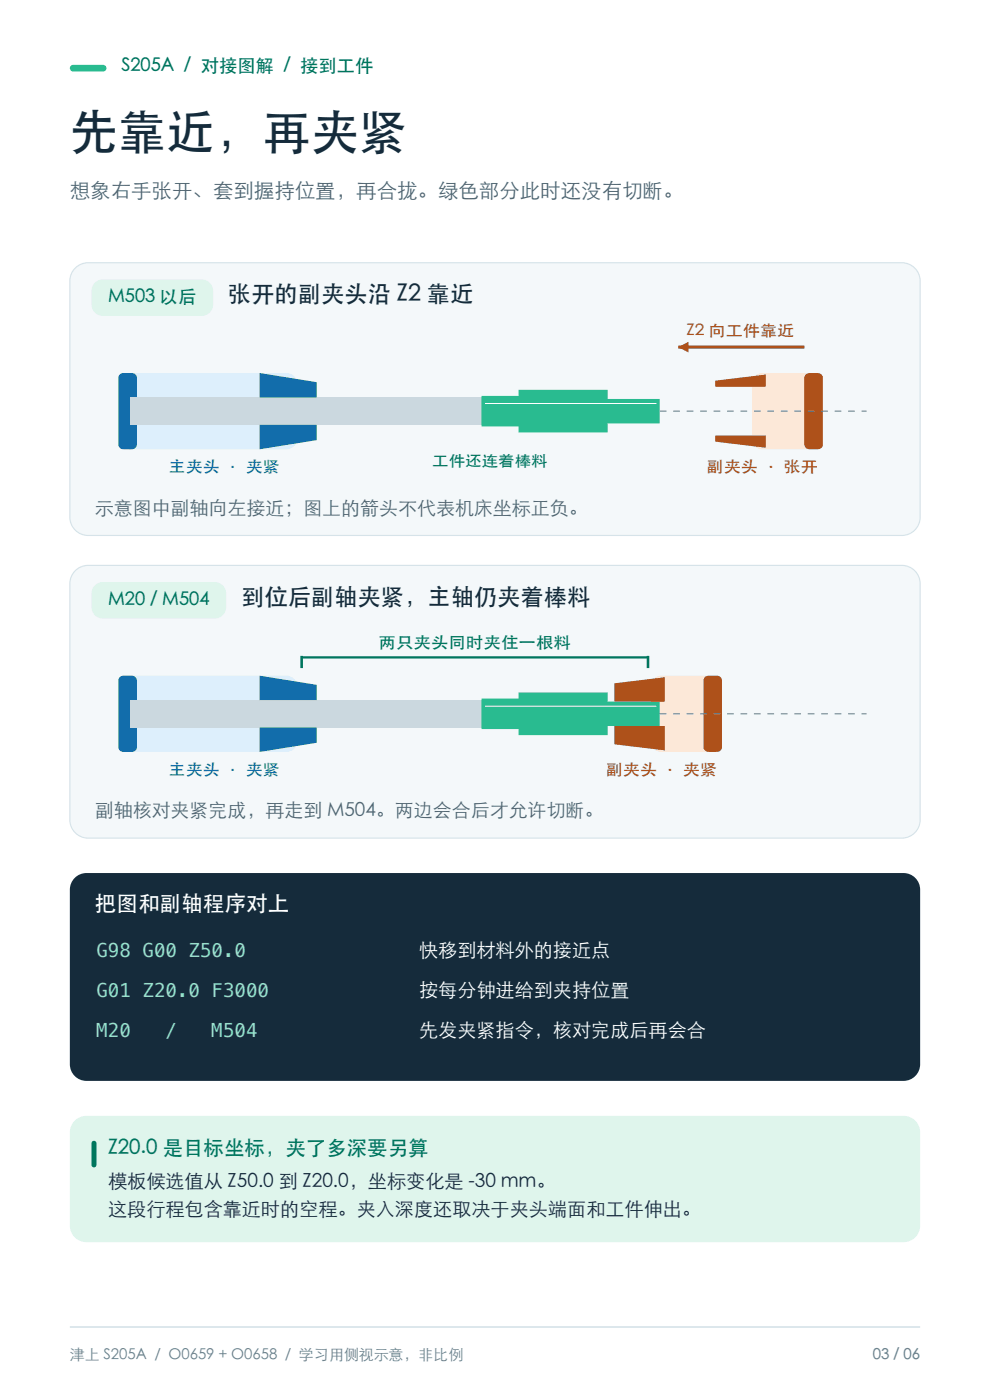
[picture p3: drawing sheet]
<svg xmlns="http://www.w3.org/2000/svg" width="210mm" height="297mm" viewBox="0 0 210 297" stroke-linecap="round" stroke-linejoin="round" font-family="sans-serif">
<path d="M15 14l.5-.2h6.4a.71 .71 0 0 1 .7 .7 .71 .71 0 0 1-.7 .7h-6.4a.71 .71 0 0 1-.6-.5 .71 .71 0 0 1 .1-.7z" fill-rule="evenodd" fill="#29bb90"/>
<path d="M14.8 281.5h180.4" fill="none" stroke="#d6e3e9" stroke-width=".35"/>
<path d="M16 56.9a3.9 3.9 0 0 1 2.7-1.2h172.6a3.9 3.9 0 0 1 3.9 3.9v50.1a3.9 3.9 0 0 1-3.9 3.9h-172.6a3.9 3.9 0 0 1-3.9-3.9v-50.1a3.9 3.9 0 0 1 1.2-2.7z" fill-rule="evenodd" fill="#f4f8fa" stroke="#d6e3e9" stroke-width=".25"/>
<path d="M19.9 60.2a2.46 2.46 0 0 1 2-.9h20.8a2.47 2.47 0 0 1 2.5 2.4v2.9a2.47 2.47 0 0 1-2.5 2.4h-20.8a2.47 2.47 0 0 1-2.5-2.4l.1-3.4z" fill-rule="evenodd" fill="#dff5ec"/>
<path d="M25.7 79.7l1-.5 .5-.1h33.6a2.05 2.05 0 0 1 2.1 2v12.3a2.05 2.05 0 0 1-2.1 1.9h-33.6a2.05 2.05 0 0 1-2.1-1.9v-12.3l.1-.5z" fill-rule="evenodd" fill="#ddeffc"/>
<path d="M25.4 79.4a3.9 3.9 0 0 1 3-.2l.5 .5 .1 .4v14.2a1.02 1.02 0 0 1-1 1h-1.8a1.02 1.02 0 0 1-1.1-1v-14.2z" fill-rule="evenodd" fill="#126dab"/>
<path d="M160.2 79.7l.9-.5 .6-.1h10.7a2.05 2.05 0 0 1 2.1 2v12.3a2.05 2.05 0 0 1-2.1 1.9h-10.7a2.05 2.05 0 0 1-2.1-1.9v-12.3v-.5z" fill-rule="evenodd" fill="#fce8d8"/>
<path d="M170.9 79.4a3.9 3.9 0 0 1 3-.2l.6 .5v.4v14.2a1.02 1.02 0 0 1-1 1h-1.8a1.02 1.02 0 0 1-1.1-1v-14.2z" fill-rule="evenodd" fill="#ae511a"/>
<path d="M28.7 87.2h155.1" fill="none" stroke="#6a8190" stroke-width=".24" stroke-dasharray="1.4 1.4" stroke-linecap="butt"/>
<path d="M27.6 84.3h74.5v5.8h-74.5z" fill-rule="evenodd" fill="#cbd8df"/>
<g fill="#126dab">
<path d="M55.1 90.1h12.1v3.3l-12.1 1.9z" fill-rule="evenodd"/>
<path d="M55.1 79.1l12.1 2v3.2h-12.1z" fill-rule="evenodd"/>
</g>
<path d="M102.1 84h7.9v-1.3h18.9v1.9h11.1v5.2h-11.1v2h-18.9v-1.3h-7.9z" fill-rule="evenodd" fill="#29bb90"/>
<path d="M102.9 85.6h36.3" fill="none" stroke="#fff" stroke-width=".24"/>
<g fill="#ae511a">
<path d="M151.7 92.4h10.7v2.6l-10.7-1.3z" fill-rule="evenodd"/>
<path d="M151.7 80.8l10.7-1.3v2.6h-10.7z" fill-rule="evenodd"/>
</g>
<path d="M143.9 73.6h26.7" fill="none" stroke="#ae511a" stroke-width=".68" stroke-linecap="butt"/>
<path d="M143.9 73.6l2.1-1.1v2.3z" fill="#ae511a"/>
<path d="M16 121.1a3.9 3.9 0 0 1 2.7-1.2h172.6a3.9 3.9 0 0 1 3.9 3.9v50.1a3.9 3.9 0 0 1-3.9 3.9h-172.6a3.9 3.9 0 0 1-3.9-3.9v-50.1a3.9 3.9 0 0 1 1.2-2.7z" fill-rule="evenodd" fill="#f4f8fa" stroke="#d6e3e9" stroke-width=".25"/>
<path d="M20.3 124l1-.5h.6h23.6a2.47 2.47 0 0 1 2.5 2.4v2.9a2.47 2.47 0 0 1-2.5 2.4h-23.6a2.47 2.47 0 0 1-2.5-2.4v-2.9a2.46 2.46 0 0 1 .9-1.9z" fill-rule="evenodd" fill="#dff5ec"/>
<path d="M25.7 143.9l1-.5 .5-.1h33.6a2.05 2.05 0 0 1 2.1 2v12.3a2.05 2.05 0 0 1-2.1 1.9h-33.6a2.05 2.05 0 0 1-2.1-1.9v-12.3l.1-.5z" fill-rule="evenodd" fill="#ddeffc"/>
<path d="M25.4 143.6a3.9 3.9 0 0 1 3-.2l.5 .5 .1 .4v14.2a1.02 1.02 0 0 1-1 1h-1.8a1.02 1.02 0 0 1-1.1-1v-14.2z" fill-rule="evenodd" fill="#126dab"/>
<path d="M138.8 143.9l.9-.5 .6-.1h10.7a2.05 2.05 0 0 1 2.1 2v12.3a2.05 2.05 0 0 1-2.1 1.9h-10.7a2.05 2.05 0 0 1-2.1-1.9v-12.3v-.5z" fill-rule="evenodd" fill="#fce8d8"/>
<path d="M149.5 143.6a3.9 3.9 0 0 1 3-.2l.6 .5v.4v14.2a1.02 1.02 0 0 1-1 1h-1.8a1.02 1.02 0 0 1-1.1-1v-14.2z" fill-rule="evenodd" fill="#ae511a"/>
<path d="M28.7 151.4h155.1" fill="none" stroke="#6a8190" stroke-width=".24" stroke-dasharray="1.4 1.4" stroke-linecap="butt"/>
<path d="M27.6 148.5h74.5v5.8h-74.5z" fill-rule="evenodd" fill="#cbd8df"/>
<g fill="#126dab">
<path d="M55.1 154.3h12.1v3.3l-12.1 1.9z" fill-rule="evenodd"/>
<path d="M55.1 143.3l12.1 2v3.2h-12.1z" fill-rule="evenodd"/>
</g>
<path d="M102.1 148.2h7.9v-1.3h18.9v1.9h11.1v5.2h-11.1v2h-18.9v-1.3h-7.9z" fill-rule="evenodd" fill="#29bb90"/>
<path d="M102.9 149.8h36.3" fill="none" stroke="#fff" stroke-width=".24"/>
<g fill="#ae511a">
<path d="M130.3 154h10.7v5.2l-10.7-1.3z" fill-rule="evenodd"/>
<path d="M130.3 145l10.7-1.3v5.1h-10.7z" fill-rule="evenodd"/>
</g>
<path d="M64 139.5h73.5M64 139.1v2.6M137.5 139.1v2.6" fill="none" stroke="#00765c" stroke-width=".51"/>
<path d="M15.8 186.2a3.5 3.5 0 0 1 2.5-1h173.4a3.5 3.5 0 0 1 3.5 3.5v37.1a3.5 3.5 0 0 1-3.5 3.5h-173.4a3.5 3.5 0 0 1-3.5-3.5v-37.1a3.5 3.5 0 0 1 1-2.5z" fill-rule="evenodd" fill="#152b3b"/>
<path d="M15.8 237.7a3.5 3.5 0 0 1 2.5-1h173.4a3.5 3.5 0 0 1 3.5 3.5v19.8a3.5 3.5 0 0 1-3.5 3.5h-173.4a3.5 3.5 0 0 1-3.5-3.5v-19.8a3.5 3.5 0 0 1 1-2.5z" fill-rule="evenodd" fill="#dff5ec"/>
<path d="M19.7 242.1a.53 .53 0 0 1 .8 .4v4.6a.53 .53 0 0 1-.6 .5 .53 .53 0 0 1-.5-.5v-4.6z" fill-rule="evenodd" fill="#00765c"/>
<text font-size="10.2" fill="#152b3b" x="14.8" y="31.5">先靠近，再夹紧</text>
<g font-size="4.9" fill="#152b3b">
<text x="48.4" y="64.1">张开的副夹头沿 Z2 靠近</text>
<text x="51.2" y="128.3">到位后副轴夹紧，主轴仍夹着棒料</text>
</g>
<text font-size="4.6" fill="#fff" x="20.1" y="193.3">把图和副轴程序对上</text>
<text font-size="4.3" fill="#4c6474" x="14.8" y="42.1">想象右手张开、套到握持位置，再合拢。绿色部分此时还没有切断。</text>
<text font-size="4.3" fill="#00765c" x="22.9" y="244.9">Z20.0 是目标坐标，夹了多深要另算</text>
<g font-size="4.1" fill="#8ee3c8">
<text x="20.5" y="203.1">G98 G00 Z50.0</text>
<text x="20.5" y="211.5">G01 Z20.0 F3000</text>
<text x="20.5" y="220">M20</text>
<text x="35.1" y="220">/</text>
<text x="44.9" y="220">M504</text>
</g>
<g font-size="4.1" fill="#fff">
<text x="88.9" y="203.1">快移到材料外的接近点</text>
<text x="88.9" y="211.5">按每分钟进给到夹持位置</text>
<text x="88.9" y="220">先发夹紧指令，核对完成后再会合</text>
</g>
<g font-size="4.1" fill="#152b3b">
<text x="22.9" y="252.1">模板候选值从 Z50.0 到 Z20.0，坐标变化是 -30 mm。</text>
<text x="22.9" y="258">这段行程包含靠近时的空程。夹入深度还取决于夹头端面和工件伸出。</text>
</g>
<g font-size="4" fill="#4c6474">
<text x="20.1" y="109.2">示意图中副轴向左接近；图上的箭头不代表机床坐标正负。</text>
<text x="20.1" y="173.4">副轴核对夹紧完成，再走到 M504。两边会合后才允许切断。</text>
</g>
<g font-size="3.9" fill="#00765c">
<text x="25.8" y="15.3">S205A / 对接图解 / 接到工件</text>
<text x="22.9" y="64.3">M503 以后</text>
<text x="22.9" y="128.5">M20 / M504</text>
</g>
<text font-size="3.4" fill="#00765c" x="80.3" y="137.5">两只夹头同时夹住一根料</text>
<g font-size="3.3" fill="#ae511a">
<text x="145.6" y="71.4">Z2 向工件靠近</text>
<text x="149.9" y="100.2">副夹头 · 张开</text>
<text x="128.5" y="164.4">副夹头 · 夹紧</text>
</g>
<g font-size="3.3" fill="#126dab">
<text x="35.8" y="100.2">主夹头 · 夹紧</text>
<text x="35.8" y="164.4">主夹头 · 夹紧</text>
</g>
<text font-size="3.2" fill="#00765c" x="91.7" y="98.9">工件还连着棒料</text>
<g font-size="3.2" fill="#6a8190">
<text x="14.8" y="288.4">津上 S205A / O0659 + O0658 / 学习用侧视示意，非比例</text>
<text x="185.2" y="288.4">03 / 06</text>
</g>
</svg>
